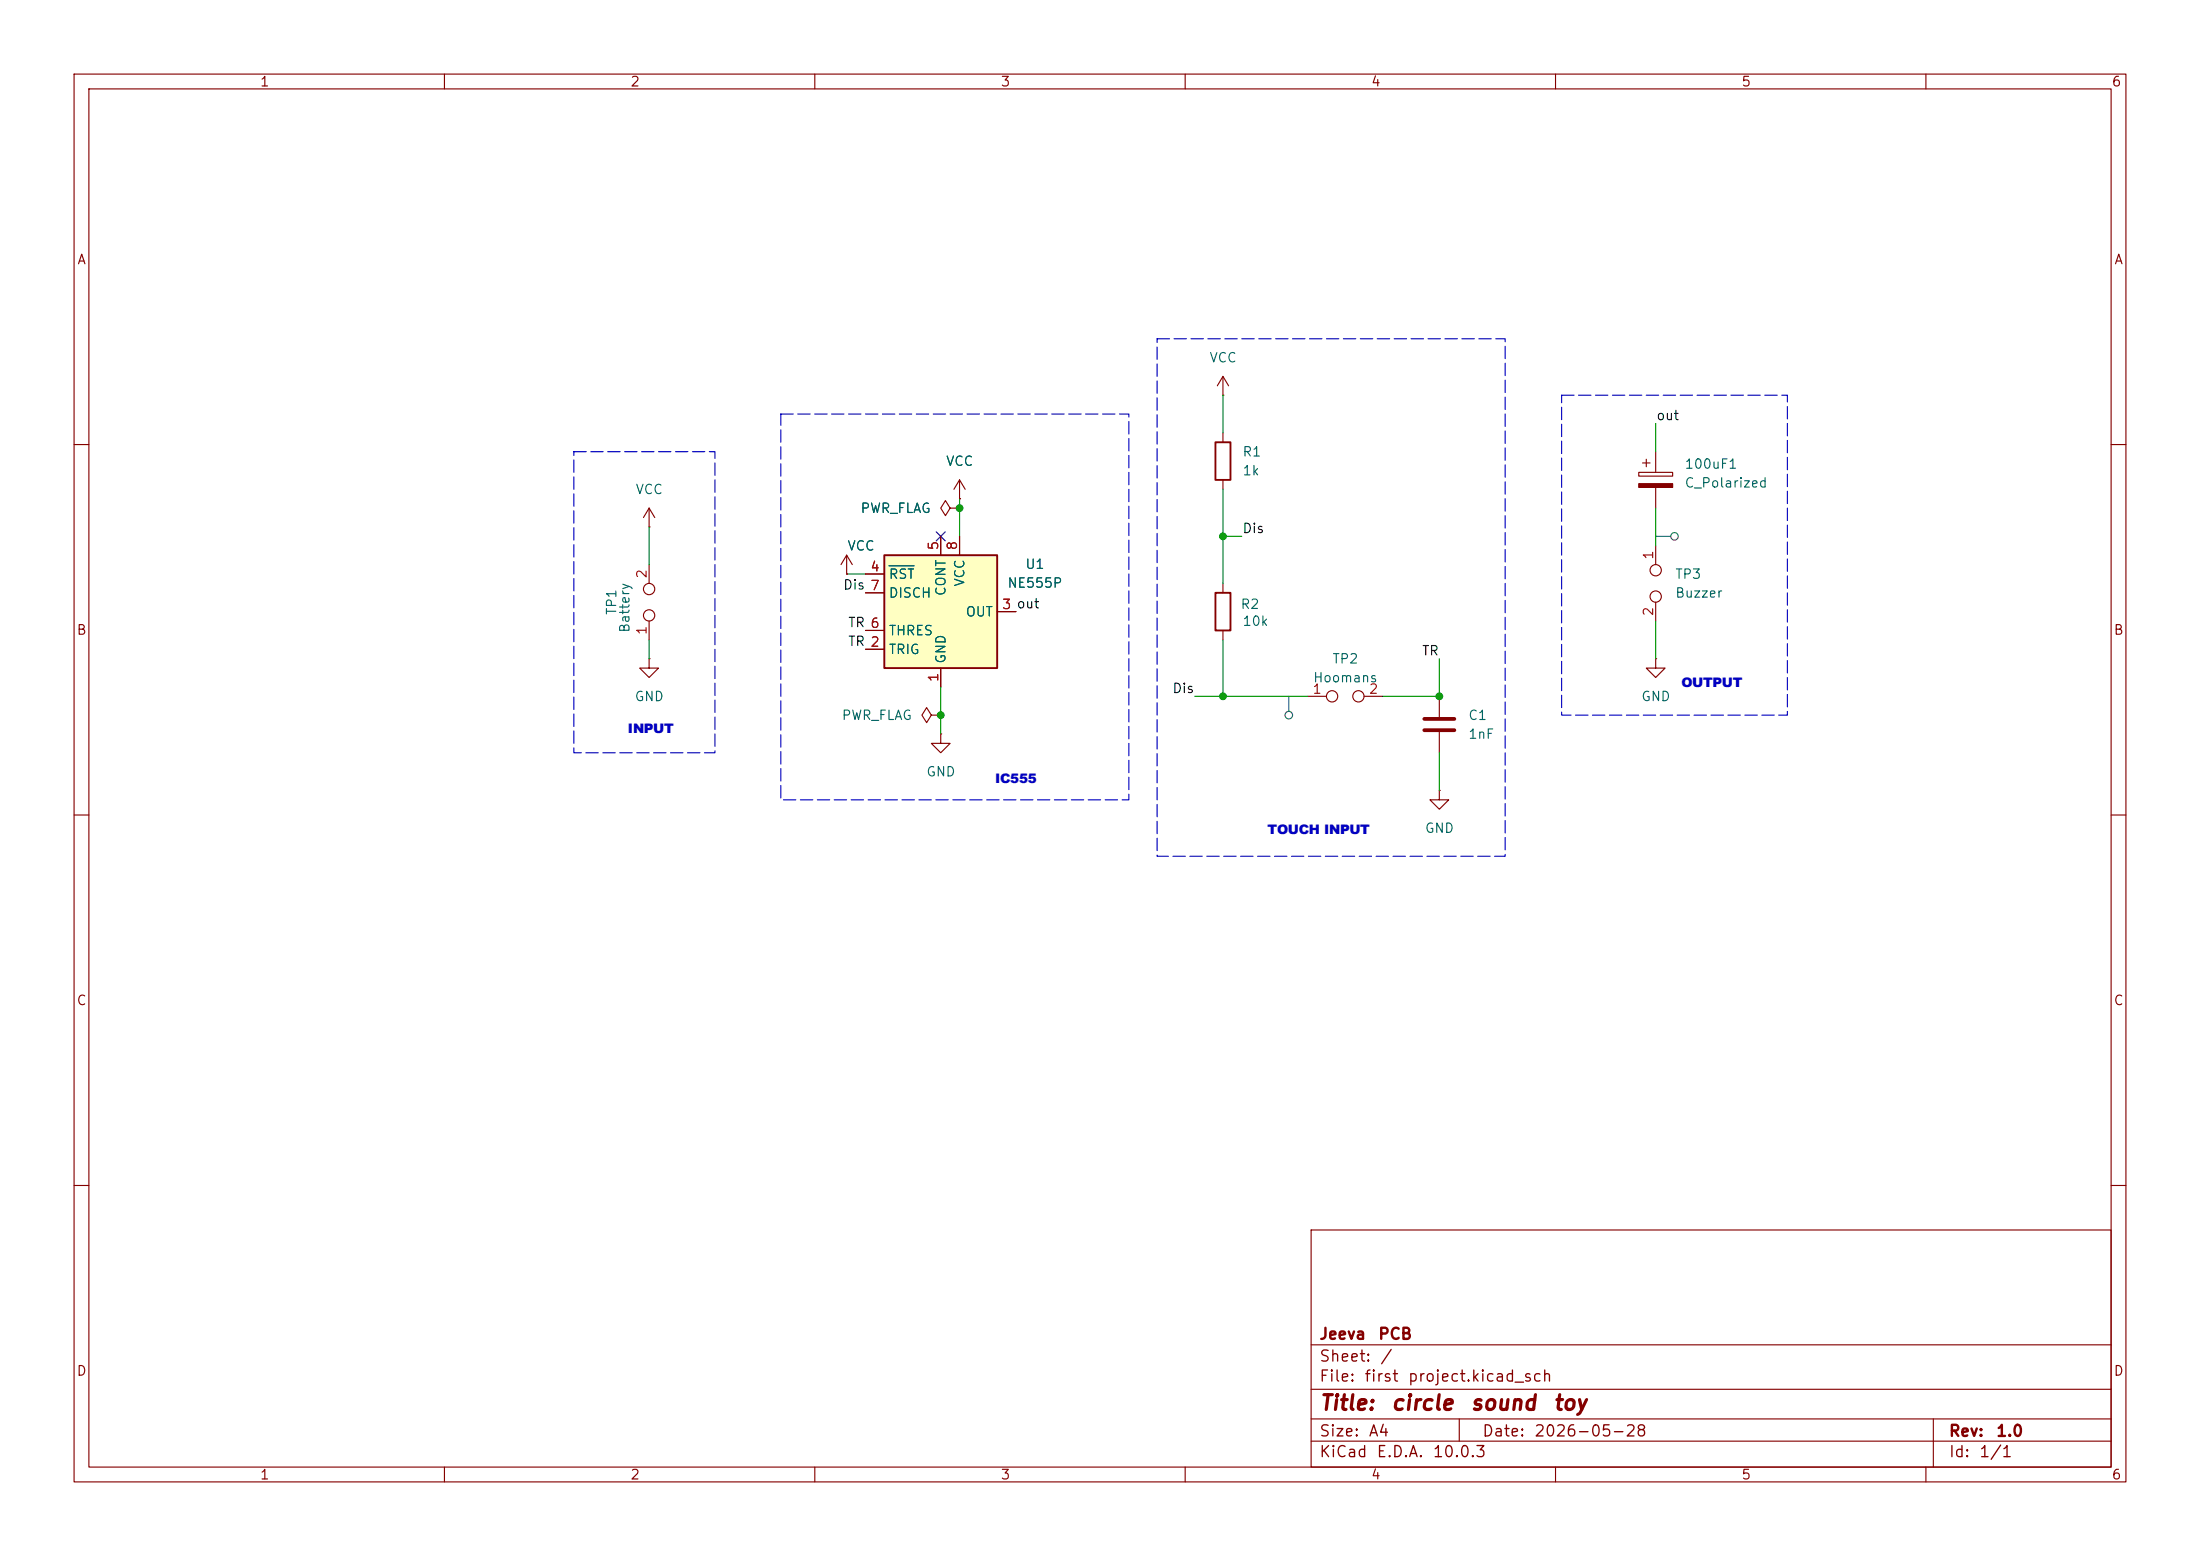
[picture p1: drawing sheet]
<svg xmlns="http://www.w3.org/2000/svg" width="297mm" height="210mm" viewBox="0 0 297 210" stroke-linecap="round" stroke-linejoin="round" font-family="sans-serif">
<g fill="none" stroke="#840000" stroke-width=".15">
<path d="M10 10h277v190h-277zM12 12h273v186h-273zM60 10v2M110 10v2M160 10v2M210 10v2M260 10v2M10 60h2M87.6 71.1h.1M87.6 68.6l-.7 1.3M87.6 68.6l.8 1.3M87.6 68.6v2.5"/>
<path d="M87.6 76.2v2.5M114.3 77.5h.1M114.3 74.9l-.8 1.3M114.3 74.9l.8 1.3M114.3 74.9v2.6M128.3 68.6l-.7-1-.6 1 .6 1 .7-1h1.2M129.5 67.3h.1M129.5 68.6h.1M129.5 64.8l-.7 1.2M129.5 64.8l.8 1.2M129.5 64.8v2.5M285 60h2"/>
<path d="M87.6 88.9v1.3h1.3l-1.3 1.2-1.2-1.2h1.2M87.6 88.9h.1M87.6 83.8v2.6M125.7 96.5l-.6-1-.6 1 .6 1 .6-1h1.3M127 96.5h.1M127 99.1v1.2h1.3l-1.3 1.3-1.3-1.3h1.3M127 99.1h.1M223.5 88.9v1.3h1.3l-1.3 1.2-1.3-1.2h1.3M223.5 88.9h.1M10 110h2M285 110h2M10 160h2"/>
<path d="M177 166h108v32h-108zM285 160h2M60 198v2M110 198v2M160 198v2M177 194.5h108M177 191.5h108M177 187.5h108M177 181.5h108M197 191.5v3M210 198v2M260 198v2"/>
<path d="M261 191.5v6.5"/>
<circle cx="87.6" cy="79.5" r=".76"/>
<circle cx="87.6" cy="83.1" r=".76"/>
</g>
<path d="M119.4 74.9h15.2v15.3h-15.2z" fill="#ffffc2"/>
<path d="M164.1 59.7h2v5.1h-2zM119.4 74.9h15.2v15.3h-15.2zM164.1 80h2v5.1h-2z" fill="none" stroke="#840000" stroke-width=".25"/>
<g fill="none" stroke="#840000" stroke-width=".15">
<path d="M165.1 53.3h.1M165.1 50.8v2.5M165.1 58.4v1.3M165.1 50.8l-.8 1.3M165.1 50.8l.8 1.3M114.3 77.5h.1M116.8 77.5h2.6M127 72.4v2.5M129.5 67.3h.1M129.5 68.6h.1M129.5 72.4v2.5M165.1 64.8v1.2"/>
<path d="M165.1 78.7v1.3M221.2 63.8h4.6v.5h-4.6zM221.7 62.5h1.1M222.2 62v1M223.5 61v2.8M223.5 65.8v2.8M223.5 73.7v2.5M116.8 87.6h2.6M116.8 85.1h2.6M116.8 80h2.6M127 90.2v2.5M134.6 82.6h2.6"/>
<path d="M165.1 85.1v1.3M176.5 94h2.6M184.1 94h2.6M194.3 94v2.8M194.3 98.8v2.8M223.5 81.3v2.5M194.3 106.7v1.3h1.3l-1.3 1.2-1.3-1.2h1.3M194.3 106.7h.1"/>
<circle cx="223.5" cy="77" r=".76"/>
<circle cx="179.8" cy="94" r=".76"/>
<circle cx="183.4" cy="94" r=".76"/>
<circle cx="223.5" cy="80.5" r=".76"/>
</g>
<path d="M120 76.4h3.4" fill="none" stroke="#006464" stroke-width=".15"/>
<path d="M192.3 97h4M192.3 98.6h4" fill="none" stroke="#840000" stroke-width=".51"/>
<path d="M221.2 65.3h4.6v.5h-4.6z" fill="#840000" stroke="#840000" stroke-width=".15"/>
<g fill="none" stroke="#484848" stroke-width=".15">
<path d="M223.5 72.4h2.1M174 94v2"/>
<circle cx="226.1" cy="72.4" r=".51"/>
<circle cx="174" cy="96.5" r=".51"/>
</g>
<g fill="none" stroke="#009600" stroke-width=".15">
<path d="M165.1 53.3v5.1M223.5 57.2v3.8M87.6 71.1v5.1M114.3 77.5h2.5M129.5 67.3v5.1M165.1 66v12.7M165.1 72.4h2.5M223.5 68.6v5.1M87.6 86.4v2.5M127 92.7v6.4M161.3 94h15.2M165.1 86.4v7.6"/>
<path d="M194.3 88.9v5.1h-7.6M223.5 83.8v5.1M194.3 101.6v5.1"/>
</g>
<path d="M126.4 71.8l1.2 1.2M127.6 71.8l-1.2 1.2" fill="none" stroke="#000084" stroke-width=".15"/>
<path d="M105.4 55.9h47v52.1h-47zM156.2 45.7h47v69.9h-47zM210.8 53.3h30.5v43.2h-30.5zM77.5 61h19v40.6h-19z" fill="none" stroke="#0000c2" stroke-width=".15" stroke-dasharray="1.7 .6"/>
<g fill="#009600" stroke="#009600" stroke-width=".14">
<circle cx="127" cy="96.5" r=".46"/>
<circle cx="129.5" cy="68.6" r=".46"/>
<circle cx="194.3" cy="94" r=".46"/>
<circle cx="165.1" cy="94" r=".46"/>
<circle cx="165.1" cy="72.4" r=".46"/>
</g>
<g font-size="2" fill="#840000">
<text x="178" y="190.8">Title:</text>
<text x="187.7" y="190.8">circle</text>
<text x="198.4" y="190.8">sound</text>
<text x="209.6" y="190.8">toy</text>
</g>
<g font-size="1.8" fill="#0000c2">
<text x="227" y="92.8">OUTPUT</text>
<text x="84.8" y="98.9">INPUT</text>
<text x="134.3" y="105.7">IC555</text>
<text x="171.1" y="112.6">TOUCH INPUT</text>
</g>
<g font-size="1.5" fill="#840000">
<text x="178" y="184.2">Sheet:</text>
<text x="178" y="181.2">Jeeva</text>
<text x="186" y="181.2">PCB</text>
<text x="186.2" y="184.2">/</text>
<text x="178" y="186.9">File:</text>
<text x="184.1" y="186.9">first</text>
<text x="190" y="186.9">project.kicad_sch</text>
<text x="178" y="197.1">KiCad</text>
<text x="178" y="194.3">Size:</text>
<text x="184.7" y="194.3">A4</text>
<text x="185.7" y="197.1">E.D.A.</text>
<text x="193.3" y="197.1">10.0.3</text>
<text x="200" y="194.3">Date:</text>
<text x="207" y="194.3">2026-05-28</text>
<text x="263" y="194.3">Rev:</text>
<text x="263" y="197.1">Id:</text>
<text x="267.1" y="197.1">1/1</text>
<text x="269.4" y="194.3">1.0</text>
</g>
<g font-size="1.3" fill="#840000">
<text x="35" y="12">1</text>
<text x="85" y="12">2</text>
<text x="135" y="12">3</text>
<text x="185" y="12">4</text>
<text x="235" y="12">5</text>
<text x="285" y="12">6</text>
<text x="10.3" y="36">A</text>
<text x="285.3" y="36">A</text>
<text x="10.3" y="86">B</text>
<text x="285.3" y="86">B</text>
<text x="10.3" y="136">C</text>
<text x="285.3" y="136">C</text>
<text x="10.3" y="186">D</text>
<text x="285.3" y="186">D</text>
<text x="35" y="200">1</text>
<text x="85" y="200">2</text>
<text x="135" y="200">3</text>
<text x="185" y="200">4</text>
<text x="235" y="200">5</text>
<text x="285" y="200">6</text>
</g>
<g font-size="1.3" fill="#006464">
<text x="163.2" y="49.2">VCC</text>
<text x="127.6" y="63.2">VCC</text>
<text x="167.6" y="61.9">R1</text>
<text x="167.6" y="64.5">1k</text>
<text x="227.3" y="63.6">100uF1</text>
<text x="85.7" y="67">VCC</text>
<text x="116.1" y="69.6">PWR_FLAG</text>
<text x="227.3" y="66.1">C_Polarized</text>
<text x="114.3" y="74.6">VCC</text>
<text x="138.3" y="77.1">U1</text>
<text x="83.5" y="83.1" transform="rotate(-90 83.5 83.1)">TP1</text>
<text x="119.9" y="78.4">RST</text>
<text x="119.9" y="81">DISCH</text>
<text x="128" y="80.5" transform="rotate(-90 128 80.5)">CONT</text>
<text x="130.3" y="83.5">OUT</text>
<text x="130.5" y="79.3" transform="rotate(-90 130.5 79.3)">VCC</text>
<text x="135.9" y="79.6">NE555P</text>
<text x="167.4" y="82.5">R2</text>
<text x="226.1" y="78.4">TP3</text>
<text x="226.1" y="81">Buzzer</text>
<text x="85.3" y="85.5" transform="rotate(-90 85.3 85.5)">Battery</text>
<text x="119.9" y="88.6">TRIG</text>
<text x="119.9" y="86.1">THRES</text>
<text x="128" y="89.7" transform="rotate(-90 128 89.7)">GND</text>
<text x="167.6" y="84.8">10k</text>
<text x="179.8" y="89.9">TP2</text>
<text x="85.6" y="95">GND</text>
<text x="177.2" y="92.4">Hoomans</text>
<text x="221.5" y="95">GND</text>
<text x="113.5" y="97.5">PWR_FLAG</text>
<text x="198.1" y="97.5">C1</text>
<text x="198.1" y="100">1nF</text>
<text x="125" y="105.1">GND</text>
<text x="192.3" y="112.7">GND</text>
</g>
<g font-size="1.3" fill="#0f0f0f">
<text x="223.5" y="57">out</text>
<text x="167.6" y="72.3">Dis</text>
<text x="113.7" y="79.9">Dis 7</text>
<text x="114.4" y="87.5">TR 2</text>
<text x="114.4" y="85">TR 6</text>
<text x="191.9" y="88.8">TR</text>
<text x="158.2" y="93.9">Dis</text>
</g>
<g font-size="1.3" fill="#a90000">
<text x="117.4" y="77.4">4</text>
<text x="127" y="74.4" transform="rotate(-90 127 74.4)">5</text>
<text x="129.5" y="74.4" transform="rotate(-90 129.5 74.4)">8</text>
<text x="223.5" y="75.6" transform="rotate(-90 223.5 75.6)">1</text>
<text x="87.6" y="78.2" transform="rotate(-90 87.6 78.2)">2</text>
<text x="117.4" y="80">7</text>
<text x="135.2" y="82.5">3 out</text>
<text x="135.2" y="82.5">3</text>
<text x="223.5" y="83.3" transform="rotate(-90 223.5 83.3)">2</text>
<text x="87.6" y="85.8" transform="rotate(-90 87.6 85.8)">1</text>
<text x="117.4" y="87.6">2</text>
<text x="117.4" y="85.1">6</text>
<text x="127" y="92.1" transform="rotate(-90 127 92.1)">1</text>
<text x="177.1" y="94">1</text>
<text x="184.7" y="94">2</text>
</g>
</svg>
